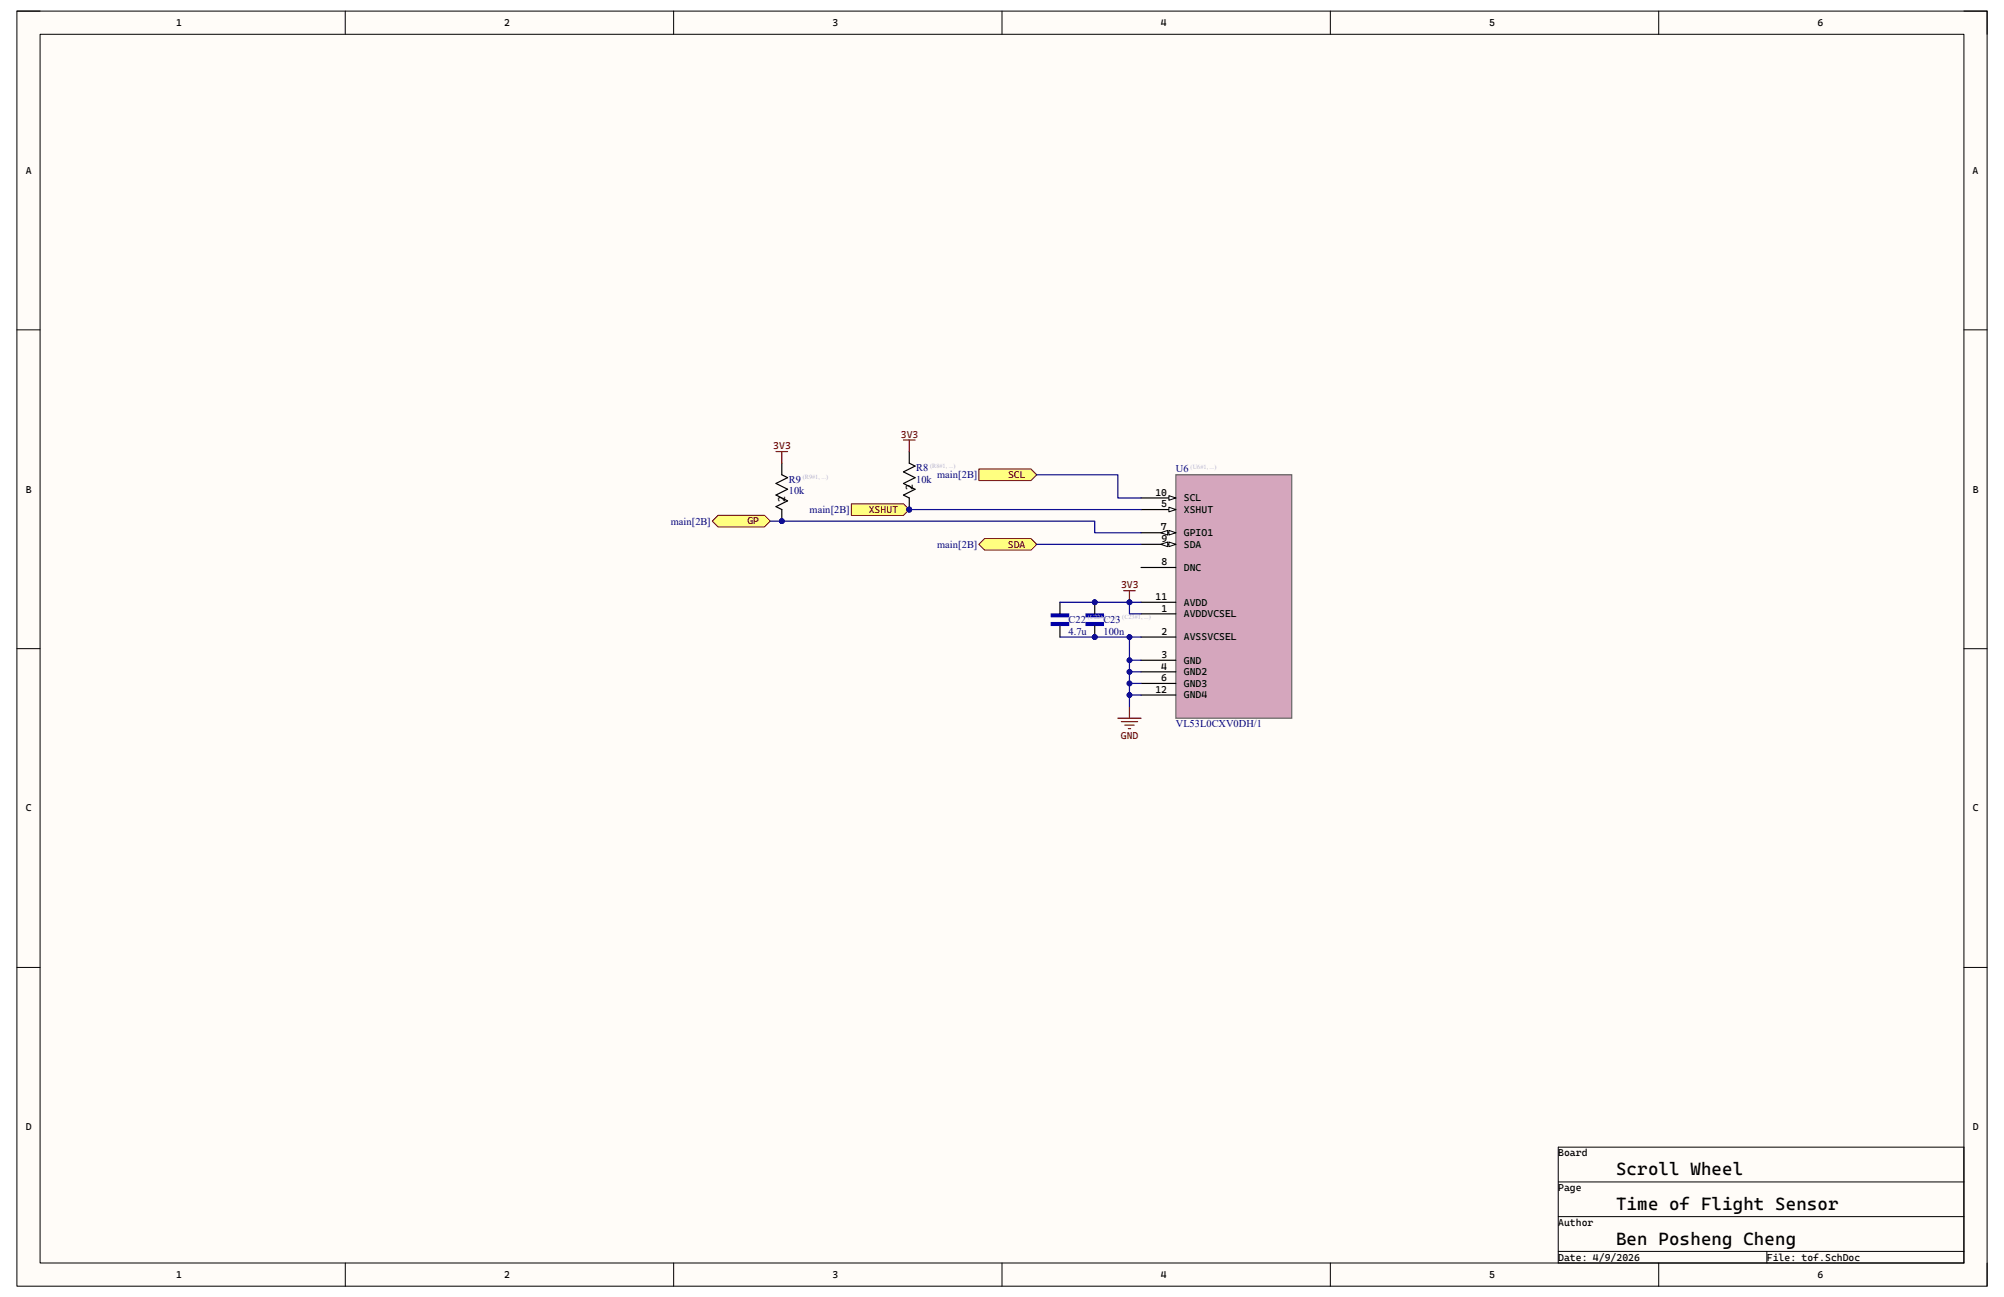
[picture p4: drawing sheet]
<svg xmlns="http://www.w3.org/2000/svg" width="432mm" height="279mm" viewBox="0 0 432 279" stroke-linecap="round" stroke-linejoin="round" font-family="sans-serif">
<path d="M3.6 2.4h424.6v274.7h-424.6z" fill-rule="evenodd" fill="#fffcf8"/>
<path d="M3.6 2.4h424.6v274.7h-424.6z" fill="none" stroke="#000" stroke-width=".22"/>
<path d="M8.6 7.4h414.6v264.7h-414.6z" fill-rule="evenodd" fill="#fffcf8"/>
<g fill="none" stroke="#000" stroke-width=".22">
<path d="M3.6 2.4h5M8.6 7.4h414.6v264.7h-414.6zM74.4 2.4v5M145.1 2.4v5M215.9 2.4v5M286.6 2.4v5M357.4 2.4v5M423.2 2.4h5v5M3.6 71.1h5M423.2 71.1h5M3.6 139.7h5M423.2 139.7h5"/>
<path d="M3.6 208.4h5M423.2 208.4h5M335.8 247.1v25h87.4v-25h-87.4M335.8 254.6h87.4M74.4 272.1v5M145.2 272.1v5M215.9 272.1v5M286.6 272.1v5M335.8 262.1h87.4M335.8 269.6h87.4M357.4 272.1v5M380.7 269.6v2.5"/>
<path d="M428.2 272.1v5"/>
</g>
<path d="M253.4 102.3h24.9v52.4h-24.9z" fill-rule="evenodd" fill="#d5a6bd"/>
<path d="M253.4 102.3h24.9v52.4h-24.9z" fill="none" stroke="#666" stroke-width=".25"/>
<path d="M245.9 107.3h7.5" fill="none" stroke="#000" stroke-width=".25"/>
<path d="M251.9 106.8l1.5 .5-1.5 .5z" fill="#f8fcff"/>
<path d="M251.9 106.8l1.5 .5-1.5 .5z" fill="none" stroke="#000" stroke-width=".22"/>
<path d="M245.9 109.8h7.5" fill="none" stroke="#000" stroke-width=".25"/>
<path d="M251.9 109.3l1.5 .5-1.5 .5z" fill="#f8fcff"/>
<path d="M251.9 109.3l1.5 .5-1.5 .5z" fill="none" stroke="#000" stroke-width=".22"/>
<path d="M245.9 114.8h7.5" fill="none" stroke="#000" stroke-width=".25"/>
<path d="M251.9 114.3l1.5 .5-1.5 .5z" fill="#f8fcff"/>
<path d="M251.9 114.3l1.5 .5-1.5 .5z" fill="none" stroke="#000" stroke-width=".22"/>
<path d="M250.1 114.8l1.5-.5v1z" fill="#f8fcff"/>
<path d="M250.1 114.8l1.5-.5v1z" fill="none" stroke="#000" stroke-width=".22"/>
<path d="M245.9 117.3h7.5" fill="none" stroke="#000" stroke-width=".25"/>
<path d="M251.9 116.8l1.5 .5-1.5 .5z" fill="#f8fcff"/>
<path d="M251.9 116.8l1.5 .5-1.5 .5z" fill="none" stroke="#000" stroke-width=".22"/>
<path d="M250.1 117.3l1.5-.5v1z" fill="#f8fcff"/>
<path d="M250.1 117.3l1.5-.5v1z" fill="none" stroke="#000" stroke-width=".22"/>
<path d="M245.9 122.2h7.5M245.9 129.7h7.5M245.9 132.2h7.5M245.9 137.2h7.5M245.9 142.2h7.5M245.9 144.7h7.5M245.9 147.2h7.5M245.9 149.7h7.5" fill="none" stroke="#000" stroke-width=".25"/>
<path d="M240.9 154.7h5M241.6 155.5h3.5M242.4 156.2h2M243.1 157h.5M243.4 152.2v2.5" fill="none" stroke="#800000" stroke-width=".25"/>
<circle cx="235.9" cy="137.2" r=".5" fill="#000080"/>
<circle cx="235.9" cy="137.2" r=".5" fill="none" stroke="#000080" stroke-width=".22"/>
<circle cx="235.9" cy="129.7" r=".5" fill="#000080"/>
<circle cx="235.9" cy="129.7" r=".5" fill="none" stroke="#000080" stroke-width=".22"/>
<path d="M234 134.1h3.8v.6h-3.8z" fill-rule="evenodd" fill="#00f"/>
<path d="M234 134.1h3.8v.6h-3.8z" fill="none" stroke="#00f" stroke-width=".25"/>
<path d="M234 132.2h3.8v.7h-3.8z" fill-rule="evenodd" fill="#00f"/>
<path d="M234 132.2h3.8v.7h-3.8z" fill="none" stroke="#00f" stroke-width=".25"/>
<path d="M235.9 134.7v2.5" fill="none" stroke="#000" stroke-width=".25"/>
<circle cx="235.9" cy="137.2" r=".5" fill="#000080"/>
<circle cx="235.9" cy="137.2" r=".5" fill="none" stroke="#000080" stroke-width=".22"/>
<path d="M235.9 129.7v2.5" fill="none" stroke="#000" stroke-width=".25"/>
<circle cx="235.9" cy="129.7" r=".5" fill="#000080"/>
<circle cx="235.9" cy="129.7" r=".5" fill="none" stroke="#000080" stroke-width=".22"/>
<path d="M226.5 134.1h3.8v.6h-3.8z" fill-rule="evenodd" fill="#00f"/>
<path d="M226.5 134.1h3.8v.6h-3.8z" fill="none" stroke="#00f" stroke-width=".25"/>
<path d="M226.5 132.2h3.8v.7h-3.8z" fill-rule="evenodd" fill="#00f"/>
<path d="M226.5 132.2h3.8v.7h-3.8z" fill="none" stroke="#00f" stroke-width=".25"/>
<path d="M228.4 129.7v2.5M228.4 134.7v2.5" fill="none" stroke="#000" stroke-width=".25"/>
<path d="M210.9 101h11.2l1.3 1.3-1.3 1.2h-11.2z" fill-rule="evenodd" fill="#ffff80"/>
<path d="M210.9 101h11.2l1.3 1.3-1.3 1.2h-11.2z" fill="none" stroke="#800000" stroke-width=".22"/>
<path d="M183.4 108.5h11.3l1.2 1.3-1.2 1.2h-11.3z" fill-rule="evenodd" fill="#ffff80"/>
<path d="M183.4 108.5h11.3l1.2 1.3-1.2 1.2h-11.3z" fill="none" stroke="#800000" stroke-width=".22"/>
<circle cx="195.9" cy="109.8" r=".5" fill="#000080"/>
<circle cx="195.9" cy="109.8" r=".5" fill="none" stroke="#000080" stroke-width=".22"/>
<path d="M153.5 112.3l1.2-1.3h10l1.3 1.3-1.3 1.2h-10z" fill-rule="evenodd" fill="#ffff80"/>
<path d="M153.5 112.3l1.2-1.3h10l1.3 1.3-1.3 1.2h-10z" fill="none" stroke="#800000" stroke-width=".22"/>
<path d="M210.9 117.3l1.3-1.3h9.9l1.3 1.3-1.3 1.2h-9.9z" fill-rule="evenodd" fill="#ffff80"/>
<path d="M210.9 117.3l1.3-1.3h9.9l1.3 1.3-1.3 1.2h-9.9z" fill="none" stroke="#800000" stroke-width=".22"/>
<circle cx="195.9" cy="109.8" r=".5" fill="#000080"/>
<circle cx="195.9" cy="109.8" r=".5" fill="none" stroke="#000080" stroke-width=".22"/>
<path d="M195.9 107.3v2.5" fill="none" stroke="#000" stroke-width=".25"/>
<circle cx="195.9" cy="109.8" r=".5" fill="#000080"/>
<circle cx="195.9" cy="109.8" r=".5" fill="none" stroke="#000080" stroke-width=".22"/>
<path d="M195.9 97.3v2.5l1.3 .6-2.5 1.3 2.5 1.2-2.5 1.3 2.5 1.2-2.5 1.2 1.2 .7" fill="none" stroke="#000" stroke-width=".25"/>
<circle cx="168.5" cy="112.3" r=".5" fill="#000080"/>
<circle cx="168.5" cy="112.3" r=".5" fill="none" stroke="#000080" stroke-width=".22"/>
<path d="M168.5 109.8v2.5" fill="none" stroke="#000" stroke-width=".25"/>
<circle cx="168.5" cy="112.3" r=".5" fill="#000080"/>
<circle cx="168.5" cy="112.3" r=".5" fill="none" stroke="#000080" stroke-width=".22"/>
<path d="M168.5 99.8v2.5l1.2 .6-2.5 1.2 2.5 1.3-2.5 1.2 2.5 1.3-2.5 1.2 1.3 .7" fill="none" stroke="#000" stroke-width=".25"/>
<path d="M245.9 142.2h-2.5v10" fill="none" stroke="#000080" stroke-width=".25"/>
<circle cx="243.4" cy="142.2" r=".5" fill="#000080"/>
<circle cx="243.4" cy="142.2" r=".5" fill="none" stroke="#000080" stroke-width=".22"/>
<circle cx="243.4" cy="144.7" r=".5" fill="#000080"/>
<circle cx="243.4" cy="144.7" r=".5" fill="none" stroke="#000080" stroke-width=".22"/>
<circle cx="243.4" cy="147.2" r=".5" fill="#000080"/>
<circle cx="243.4" cy="147.2" r=".5" fill="none" stroke="#000080" stroke-width=".22"/>
<circle cx="243.4" cy="149.7" r=".5" fill="#000080"/>
<circle cx="243.4" cy="149.7" r=".5" fill="none" stroke="#000080" stroke-width=".22"/>
<path d="M243.4 144.7h2.5" fill="none" stroke="#000080" stroke-width=".25"/>
<circle cx="243.4" cy="144.7" r=".5" fill="#000080"/>
<circle cx="243.4" cy="144.7" r=".5" fill="none" stroke="#000080" stroke-width=".22"/>
<path d="M243.4 147.2h2.5" fill="none" stroke="#000080" stroke-width=".25"/>
<circle cx="243.4" cy="147.2" r=".5" fill="#000080"/>
<circle cx="243.4" cy="147.2" r=".5" fill="none" stroke="#000080" stroke-width=".22"/>
<path d="M243.4 149.7h2.5" fill="none" stroke="#000080" stroke-width=".25"/>
<circle cx="243.4" cy="149.7" r=".5" fill="#000080"/>
<circle cx="243.4" cy="149.7" r=".5" fill="none" stroke="#000080" stroke-width=".22"/>
<path d="M245.9 137.2h-2.5v5" fill="none" stroke="#000080" stroke-width=".25"/>
<circle cx="243.4" cy="142.2" r=".5" fill="#000080"/>
<circle cx="243.4" cy="142.2" r=".5" fill="none" stroke="#000080" stroke-width=".22"/>
<circle cx="243.4" cy="137.2" r=".5" fill="#000080"/>
<circle cx="243.4" cy="137.2" r=".5" fill="none" stroke="#000080" stroke-width=".22"/>
<path d="M228.4 129.7h17.5" fill="none" stroke="#000080" stroke-width=".25"/>
<circle cx="235.9" cy="129.7" r=".5" fill="#000080"/>
<circle cx="235.9" cy="129.7" r=".5" fill="none" stroke="#000080" stroke-width=".22"/>
<circle cx="243.4" cy="129.7" r=".5" fill="#000080"/>
<circle cx="243.4" cy="129.7" r=".5" fill="none" stroke="#000080" stroke-width=".22"/>
<path d="M228.4 137.2h15" fill="none" stroke="#000080" stroke-width=".25"/>
<circle cx="235.9" cy="137.2" r=".5" fill="#000080"/>
<circle cx="235.9" cy="137.2" r=".5" fill="none" stroke="#000080" stroke-width=".22"/>
<circle cx="243.4" cy="137.2" r=".5" fill="#000080"/>
<circle cx="243.4" cy="137.2" r=".5" fill="none" stroke="#000080" stroke-width=".22"/>
<path d="M243.4 129.7v2.5h2.5" fill="none" stroke="#000080" stroke-width=".25"/>
<circle cx="243.4" cy="129.7" r=".5" fill="#000080"/>
<circle cx="243.4" cy="129.7" r=".5" fill="none" stroke="#000080" stroke-width=".22"/>
<path d="M166 112.3h69.9v2.5h10M223.4 117.3h22.5" fill="none" stroke="#000080" stroke-width=".25"/>
<circle cx="168.5" cy="112.3" r=".5" fill="#000080"/>
<circle cx="168.5" cy="112.3" r=".5" fill="none" stroke="#000080" stroke-width=".22"/>
<path d="M195.9 109.8h50" fill="none" stroke="#000080" stroke-width=".25"/>
<circle cx="195.9" cy="109.8" r=".5" fill="#000080"/>
<circle cx="195.9" cy="109.8" r=".5" fill="none" stroke="#000080" stroke-width=".22"/>
<path d="M223.4 102.3h17.5v5h5" fill="none" stroke="#000080" stroke-width=".25"/>
<path d="M242.1 127.2h2.5M243.4 127.2v2.5" fill="none" stroke="#800000" stroke-width=".25"/>
<circle cx="243.4" cy="129.7" r=".5" fill="#000080"/>
<circle cx="243.4" cy="129.7" r=".5" fill="none" stroke="#000080" stroke-width=".22"/>
<path d="M167.2 97.3h2.5M168.5 97.3v2.5M194.7 94.8h2.5M195.9 94.8v2.5" fill="none" stroke="#800000" stroke-width=".25"/>
<g font-size="3.8">
<text x="348.2" y="253.2">Scroll Wheel</text>
<text x="348.2" y="260.7">Time of Flight Sensor</text>
<text x="348.2" y="268.2">Ben Posheng Cheng</text>
</g>
<g font-size="2.2">
<text x="37.9" y="5.6">1</text>
<text x="108.6" y="5.6">2</text>
<text x="179.4" y="5.6">3</text>
<text x="250.1" y="5.6">4</text>
<text x="320.9" y="5.6">5</text>
<text x="391.6" y="5.6">6</text>
<text x="5.5" y="37.5">A</text>
<text x="425" y="37.5">A</text>
<text x="5.5" y="106.1">B</text>
<text x="196.7" y="105.5" transform="rotate(-90 196.7 105.5)">2</text>
<text x="249" y="106.8">10</text>
<text x="255.1" y="108">SCL</text>
<text x="425.1" y="106.1">B</text>
<text x="169.2" y="108" transform="rotate(-90 169.2 108)">2</text>
<text x="250.2" y="109.3">5</text>
<text x="255.1" y="110.5">XSHUT</text>
<text x="250.1" y="114.3">7</text>
<text x="250.2" y="116.8">9</text>
<text x="255.1" y="115.5">GPIO1</text>
<text x="255.1" y="118">SDA</text>
<text x="250.2" y="121.8">8</text>
<text x="255.1" y="123">DNC</text>
<text x="249" y="129.2">11</text>
<text x="250.2" y="131.7">1</text>
<text x="255.1" y="130.5">AVDD</text>
<text x="250.2" y="136.7">2</text>
<text x="255.1" y="133">AVDDVCSEL</text>
<text x="255.1" y="138">AVSSVCSEL</text>
<text x="250.3" y="141.7">3</text>
<text x="255.1" y="143">GND</text>
<text x="249" y="149.2">12</text>
<text x="250.2" y="144.2">4</text>
<text x="250.2" y="146.7">6</text>
<text x="255.1" y="145.5">GND2</text>
<text x="255.1" y="148">GND3</text>
<text x="255.1" y="150.5">GND4</text>
<text x="5.5" y="174.8">C</text>
<text x="425.1" y="174.8">C</text>
<text x="5.5" y="243.5">D</text>
<text x="425.1" y="243.5">D</text>
<text x="335.7" y="249.1">Board</text>
<text x="335.7" y="256.6">Page</text>
<text x="335.7" y="264.1">Author</text>
<text x="37.9" y="275.3">1</text>
<text x="108.6" y="275.3">2</text>
<text x="179.4" y="275.3">3</text>
<text x="250.1" y="275.3">4</text>
<text x="320.9" y="275.3">5</text>
<text x="335.7" y="271.6">Date: 4/9/2026</text>
<text x="380.7" y="271.6">File: tof.SchDoc</text>
<text x="391.6" y="275.3">6</text>
</g>
<g font-size="2.2" fill="#800000">
<text x="194.1" y="94.3">3V3</text>
<text x="166.6" y="96.8">3V3</text>
<text x="217.2" y="103">SCL</text>
<text x="161" y="113">GP</text>
<text x="187.2" y="110.5">XSHUT</text>
<text x="217.2" y="118">SDA</text>
<text x="241.6" y="126.7">3V3</text>
<text x="241.5" y="159.2">GND</text>
</g>
<g font-size="2.2" fill="#000080">
<text x="197.4" y="101.5">R8</text>
<text x="253.4" y="101.8">U6</text>
<text x="170" y="104">R9</text>
<text x="170" y="106.5">10k</text>
<text x="197.4" y="104">10k</text>
<text x="201.9" y="103">main[2B]</text>
<text x="144.5" y="113">main[2B]</text>
<text x="174.5" y="110.5">main[2B]</text>
<text x="201.9" y="118">main[2B]</text>
<text x="230.3" y="134.2">C22</text>
<text x="230.3" y="136.7">4.7u</text>
<text x="237.7" y="134.2">C23</text>
<text x="237.7" y="136.7">100n</text>
<text x="253.4" y="156.7">VL53L0CXV0DH/1</text>
</g>
<g font-size="1.4" fill="#b2b0d4">
<text x="200.4" y="100.7">(R8#1, ...)</text>
<text x="256.5" y="101">(U6#1, ...)</text>
<text x="173" y="103.2">(R9#1, ...)</text>
<text x="234.4" y="133.4">(C22#1, ...)</text>
<text x="241.8" y="133.4">(C23#1, ...)</text>
</g>
</svg>
